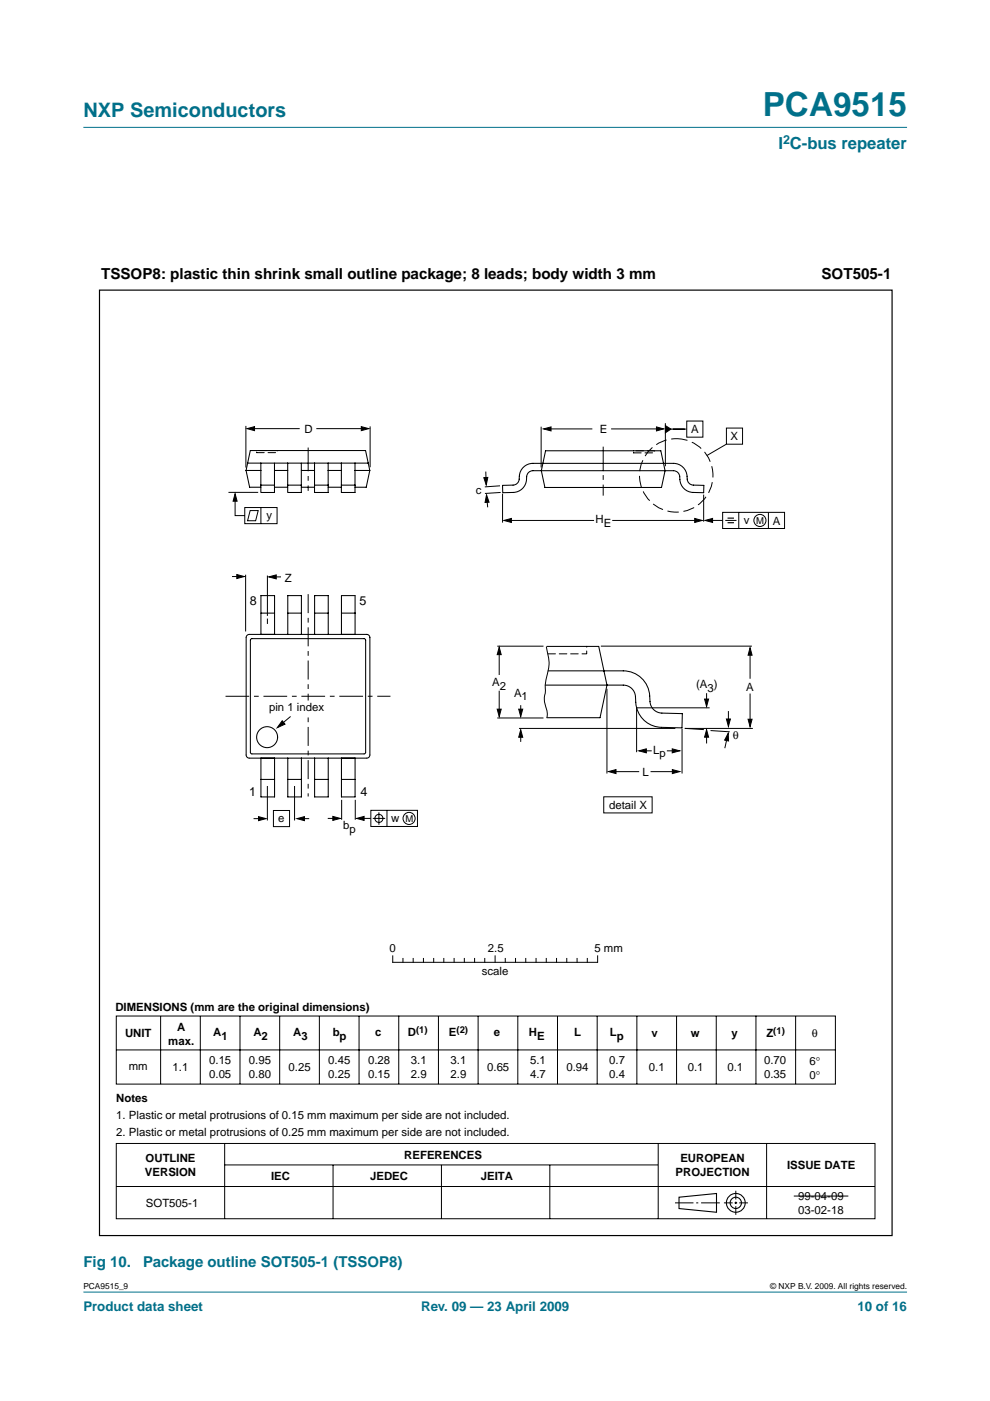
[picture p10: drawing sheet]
<svg xmlns="http://www.w3.org/2000/svg" width="210mm" height="297mm" viewBox="0 0 210 297" stroke-linecap="round" stroke-linejoin="round" font-family="sans-serif">
<g fill="#00708a" stroke="#00708a" stroke-width=".21">
<path d="M17.7 273.9h174.6z"/>
<path d="M17.7 27h174.6z"/>
</g>
<g fill="none" stroke="#000" stroke-width=".21">
<path d="M52.1 90.3v8.8M53.3 90.9h10.2M67.1 90.9h10.2M78.5 90.4v8.7M103 100l.1 2.3M114.7 90.5v8.6M115.9 90.9h9.7M129.6 90.9h10.4M141.1 89.7v9.1M141.6 91h4M145.6 89.3h3.4v3.4h-3.4zM154 90.8h3.4v3.4h-3.4z"/>
<path d="M154 94.2l-4.1 2.4M48.4 104.4h6.3M49.8 105.3v4h2.1M51.9 107.6h6.8v3.4h-6.8zM53 108.3h1.7l-.5 2.1h-1.7zM55.3 107.6v3.4M103.2 105.5l.2 2.1M106 103l-3.2 .2M106.1 104.4l-3.3 .2M106.6 104.7v6.1M107.6 110.3h18.4M129.8 110.3h18.1"/>
<path d="M149.2 104.9v5.7M150.4 110.3h2.8M153.2 108.6h13.1v3.5h-13.1zM153.8 110.3h2.4M156.6 108.6v3.5M162.9 108.6v3.5M49.2 122.2h2M52.1 121.9v12M56.7 122v8.6M56.7 131.1v1.2M57.6 122.3h2M105.4 137h9.8"/>
<path d="M105.8 137.8v5.3M115.8 137.1a10 10 0 0 1 0 6.7l-.2 1.4v1.3a5.8 5.8 0 0 0 .3 4l.1 1.1-.1 .6M127.4 137h32M159 138.4v5.5M61.6 151.9l-2.4 2.1M105.4 152.2h9.8M105.8 146.4v4.8M110 154.4h33.2M110.4 149.5v2M110.4 155.7v1.6M128.7 146v18M135 149.9v9.6"/>
<path d="M135 150.1h15.5M136.4 159.2h1.8M141.4 159.2h1.6M144.6 154.5v9.5M145.2 154.4l4 .3M145.2 154.4h14.4M149.8 147v1.9M149.8 155.7v1.9M150.6 154.9l4.1 .3M154.2 156.1l-.5 2.5M154.4 150.8v2.5M159 147v6.1"/>
<path d="M53.8 173.6h1.8M56.7 166.6v7.4M58 171.8h3.4v3.5h-3.4zM62.5 166.6v7.4M63.8 173.6h1.8M69.5 173.5h1.8M72.4 169.6v4.2M75.3 169.6v4.2M76.5 173.5h2.1M78.6 171.8h9.9v3.4h-9.9zM79 173.5h2.7M80.3 172.2v2.7"/>
<path d="M82 171.8v3.4M128 168.9h10.3v3.5h-10.3zM129.7 163.6h5.8M137.9 163.6h5.4M24.7 215.4h152.4v14.5h-152.4zM34.1 215.4v14.4M42.5 215.4v14.4M50.9 215.4v14.4M59.3 215.4v14.4M67.7 215.4v14.4M76.1 215.4v14.4M83.3 202.7v1.3h43.4"/>
<path d="M84.5 215.4v14.4M85.4 203.2v.8M87.6 203.2v.8M89.8 203.2v.8M92 203.2v.8M93 215.4v14.4M94.1 203.2v.8M96.3 203.2v.8M98.4 203.2v.8M100.6 203.2v.8M101.4 215.4v14.4M102.8 203.2v.8"/>
<path d="M105 202.7v1.3M107.1 203.2v.8M109.3 203.2v.8M109.8 215.4v14.4M111.5 203.2v.8M113.7 203.2v.8M115.8 203.2v.8M118 203.2v.8M118.2 215.4v14.4M120.2 203.2v.8M122.4 203.2v.8M124.5 203.2v.8"/>
<path d="M126.6 215.4v14.4M126.7 202.7v1.3M135 215.4v14.4M143.4 215.4v14.4M151.9 215.4v14.4M160.3 215.4v14.4M168.7 215.4v14.4M24.7 222.6h152.4M24.7 242.4h160.8v16h-160.8zM24.7 251.6h160.8M47.6 242.5v15.9M47.7 247h91.8"/>
<path d="M70.6 247v11.4M93.6 247v11.4M116.6 247v11.4M139.6 242.5v15.9M143.1 255h3.9M147.6 255h.4M148.6 255h4M153.5 255h1.8M155.7 255h.6M156 252.5v1.8M156 254.8v.5M156 255.7v1.9"/>
<path d="M156.7 255h1.9M162.5 242.5v15.9M168.3 253.6h11.6"/>
<circle cx="161.1" cy="110.3" r="1.28"/>
<circle cx="80.3" cy="173.5" r=".86"/>
<circle cx="86.7" cy="173.5" r="1.28"/>
</g>
<g fill="none" stroke="#000" stroke-width=".23">
<path d="M144 253.8l7.9-.8v4l-7.9-.8z"/>
<circle cx="156" cy="255" r="1.99"/>
<circle cx="156" cy="255" r="1.2"/>
</g>
<g fill="#000" stroke="#000" stroke-width=".21">
<path d="M52.4 90.9l1.6-.4v.8zM76.6 90.5l1.6 .4-1.6 .4zM115.2 90.9l1.6-.4v.9zM139.2 90.5l1.5 .4-1.5 .5zM141.1 90.2l1.2 .8-1.2 .8zM49.8 104.7l.5 1.6h-.9zM102.6 101.3l.8-.1-.3 1.6zM103.2 104.9l.5 1.6h-.9zM106.8 110.3l1.6-.4v.9zM147.3 109.9l1.6 .4-1.6 .5zM149.5 110.3l1.6-.4v.9zM50.2 121.8l1.6 .4-1.6 .5z"/>
<path d="M57 122.3l1.6-.4v.8zM105.8 137.2l.5 1.6h-.9zM159 137.3l.5 1.6h-.9zM59.8 152.8l.6 .7-1.6 .8zM105.4 150.4h.9l-.5 1.5zM110.4 154.7l.4 1.6h-.8zM110 150.4h.8l-.4 1.5zM135.4 159.2l1.6-.4v.8zM142.5 158.8l1.6 .4-1.6 .4zM149.8 154.7l.4 1.6h-.8zM149.4 148.2h.8l-.4 1.6zM154.4 155.5l.1 1.6-.9-.2z"/>
<path d="M154 152.4h.9l-.5 1.6zM158.6 152.5h.9l-.5 1.6zM54.8 173.1l1.6 .5-1.6 .4zM63 173.6l1.5-.5v.9zM70.6 173.1l1.6 .4-1.6 .4zM75.6 173.5l1.6-.4v.8zM129 163.6l1.6-.4v.8zM142.6 163.2l1.5 .4-1.5 .4z"/>
</g>
<path d="M65.3 94.9v9.2M127.9 94.7v10.4M47.8 147.6h35" fill="none" stroke="#000" stroke-width=".21" stroke-dasharray="5 1 1 1" stroke-linecap="butt"/>
<path d="M65.3 126v42.9" fill="none" stroke="#000" stroke-width=".21" stroke-dasharray="4 1 1 1" stroke-linecap="butt"/>
<path d="M154.3 109.9h1.3M154.3 110.8h1.3" fill="none" stroke="#000" stroke-width=".24"/>
<circle cx="143.4" cy="100.8" r="7.8" fill="none" stroke="#000" stroke-width=".21" stroke-dasharray="2.4 1" stroke-linecap="butt"/>
<path d="M21.1 61.5h168v200.5h-168z" fill="none" stroke="#000" stroke-width=".25"/>
<path d="M64.9 148.6h.9v2.6h-.9z" fill="#fff" stroke="#fff" stroke-width=".21"/>
<path d="M54.4 95.5h4.5v.5h-4.5zM134.3 95.6h4.5v.4h-4.5zM116.2 138.6h8.2v-1.5" fill="none" stroke="#000" stroke-width=".21" stroke-dasharray="1.6 .8"/>
<g fill="none" stroke="#000" stroke-width=".22">
<path d="M52.2 99.7h3.1M52.2 99.7l.7 3.6h2.4M52.5 98.2l-.3 1.5M55.3 98.2h-2.8l.6-2.7h24.4l.9 4.2M55.3 98.2h2.9v1.5M55.3 98.2v4.7M58.2 99.7v4.7h-2.9v-1.5M58.2 99.7h2.8M58.2 98.2h2.8M61 98.2h2.9v1.5M61 98.2v4.7M63.9 98.2h14.2"/>
<path d="M66.7 99.7h-2.8v3.2M66.7 98.2v6.2h2.9v-6.2M69.6 99.7h2.8M72.4 98.2v6.2h2.9v-6.2M75.3 99.7h3.1M78.4 99.7l-.8 3.6h-2.3M115.7 95.6h24.4l.9 4.2-.7 3.6h-24.8l-.7-3.6zM55.3 102.9h2.9M58.2 103.3h2.8M61 102.9v1.5h2.9v-1.5M61 102.9h2.9M63.9 103.3h2.8"/>
<path d="M66.7 102.9h2.9M69.6 103.3h2.8M72.4 102.9h2.9M106.5 102.9h2.3a1.49 1.49 0 0 0 1.3-1.9 2.88 2.88 0 0 1 2.9-2.8h29.8a2.98 2.98 0 0 1 2.9 3.4 1.33 1.33 0 0 0 1.3 1.3h2.2v1.6a4.6 4.6 0 0 1-4.4-1.1 4.1 4.1 0 0 1-.8-2.7 1.33 1.33 0 0 0-1.2-.9h-29.8a1.49 1.49 0 0 0-1.4 1.9 2.88 2.88 0 0 1-2.8 2.7l-2.2 .1zM52.4 134.7l.5-.2h24.9a.67 .67 0 0 1 .6 .7v24.9a.67 .67 0 0 1-.6 .6h-24.9a.67 .67 0 0 1-.7-.6v-24.9zM53.3 135.4h23.9l.3 .2v23.9l-.1 .3h-24l-.3-.1v-24zM55.3 130v-3.7h2.9v3.7h-2.9v4.5M58.2 130v4.5M61 130v-3.7h2.9v8.2M63.9 130h-2.9v4.5M66.7 134.5v-8.2h2.9v8.2M66.7 130h2.9"/>
<path d="M72.4 134.5v-8.2h2.9v8.2M72.4 130h2.9M115.9 137.1h11l1.8 8.2-1.5 6.9h-11.3M116.2 142.2h15.9a5.8 5.8 0 0 1 5.7 6.5 2.58 2.58 0 0 0 2.5 2.5l4.4 .1-.1 3-4.3-.1a5.8 5.8 0 0 1-5.6-6.5 2.58 2.58 0 0 0-2.6-2.4h-16.5M55.3 160.7v8.3h2.9v-8.3M55.3 165.3h2.9M61 160.7v8.3h2.9v-8.3M61 165.3h2.9M66.7 160.7v8.3h2.9v-3.7M69.6 160.7v4.6h-2.9M72.4 160.7v4.6M75.3 160.7v4.6h-2.9v3.7h2.9v-3.7"/>
<circle cx="56.6" cy="156.3" r="2.22"/>
</g>
<text font-size="7.1" fill="#00708a" x="161.7" y="24.7">PCA9515</text>
<text font-size="4.2" fill="#00708a" x="17.7" y="24.9">NXP Semiconductors</text>
<text font-size="3.5" fill="#00708a" x="165" y="31.6">I C-bus repeater</text>
<g font-size="3.2">
<text x="21.4" y="59.1">TSSOP8: plastic thin shrink small outline package; 8 leads; body width 3 mm</text>
<text x="174.2" y="59.2">SOT505-1</text>
</g>
<g font-size="3.2" fill="#00708a">
<text x="17.7" y="268.7">Fig 10.</text>
<text x="30.4" y="268.7">Package outline SOT505-1 (TSSOP8)</text>
</g>
<g font-size="2.8" fill="#00708a">
<text x="17.7" y="278">Product data sheet</text>
<text x="89.3" y="278">Rev. 09 — 23 April 2009</text>
<text x="181.8" y="278">10 of 16</text>
</g>
<g font-size="2.7">
<text x="52.9" y="128.3">8</text>
<text x="76.3" y="128.3">5</text>
<text x="52.9" y="168.8">1</text>
<text x="76.5" y="168.8">4</text>
</g>
<text font-size="2.6" fill="#00708a" x="166" y="30.5">2</text>
<g font-size="2.4">
<text x="64.6" y="91.7">D</text>
<text x="127.2" y="91.9">E</text>
<text x="146.5" y="91.9">A</text>
<text x="154.9" y="93.4">X</text>
<text x="100.9" y="104.8">c</text>
<text x="56.5" y="110">y</text>
<text x="126.3" y="110.9">H</text>
<text x="128" y="111.7">E</text>
<text x="157.7" y="111.1">v</text>
<text x="163.8" y="111.2">A</text>
<text x="60.4" y="123.4">Z</text>
<text x="104.4" y="145.5">A</text>
<text x="106" y="146.3">2</text>
<text x="109" y="147.7">A</text>
<text x="110.6" y="148.5">1</text>
<text x="147.6" y="146">(A )</text>
<text x="150" y="146.8">3</text>
<text x="158.2" y="146.4">A</text>
<text x="57" y="150.7">pin 1 index</text>
<text x="138.5" y="159.8">L</text>
<text x="139.8" y="160.6">p</text>
<text x="155.4" y="156.6">θ</text>
<text x="136.2" y="164.5">L</text>
<text x="129.1" y="171.5">detail X</text>
<text x="59" y="174.3">e</text>
<text x="72.8" y="175.7">b</text>
<text x="74.1" y="176.5">p</text>
<text x="82.9" y="174.2">w</text>
<text x="82.6" y="201.9">0</text>
<text x="103.4" y="201.9">2.5</text>
<text x="126" y="201.9">5 mm</text>
<text x="102.2" y="206.7">scale</text>
<text x="24.5" y="214.3">DIMENSIONS (mm are the original dimensions)</text>
<text x="26.5" y="219.9">UNIT</text>
<text x="35.7" y="221.5">max.</text>
<text x="37.6" y="218.5">A</text>
<text x="45.2" y="219.7">A</text>
<text x="46.9" y="220.6">1</text>
<text x="53.7" y="219.7">A</text>
<text x="55.5" y="220.6">2</text>
<text x="62.2" y="219.7">A</text>
<text x="63.9" y="220.6">3</text>
<text x="70.5" y="219.7">b</text>
<text x="72" y="220.6">p</text>
<text x="79.6" y="219.7">c</text>
<text x="86.5" y="219.7">D</text>
<text x="95.2" y="219.7">E</text>
<text x="104.7" y="219.7">e</text>
<text x="112.1" y="219.7">H</text>
<text x="113.9" y="220.6">E</text>
<text x="121.7" y="219.7">L</text>
<text x="129.3" y="219.7">L</text>
<text x="130.8" y="220.6">p</text>
<text x="138.1" y="219.9">v</text>
<text x="146.5" y="219.9">w</text>
<text x="155.1" y="219.9">y</text>
<text x="162.5" y="219.9">Z</text>
<text x="172.1" y="219.9">θ</text>
<text x="27.3" y="226.9">mm</text>
<text x="36.6" y="227">1.1</text>
<text x="44.4" y="225.6">0.15</text>
<text x="52.8" y="225.6">0.95</text>
<text x="61.2" y="227.1">0.25</text>
<text x="69.6" y="225.6">0.45</text>
<text x="78" y="225.6">0.28</text>
<text x="87.1" y="225.6">3.1</text>
<text x="95.5" y="225.6">3.1</text>
<text x="103.3" y="227.1">0.65</text>
<text x="112.4" y="225.6">5.1</text>
<text x="120.1" y="227.1">0.94</text>
<text x="129.2" y="225.6">0.7</text>
<text x="137.6" y="227.1">0.1</text>
<text x="145.8" y="227.1">0.1</text>
<text x="154.2" y="227.1">0.1</text>
<text x="162" y="225.6">0.70</text>
<text x="171.7" y="225.8">6°</text>
<text x="24.7" y="233.7">Notes</text>
<text x="44.4" y="228.6">0.05</text>
<text x="52.8" y="228.6">0.80</text>
<text x="69.6" y="228.6">0.25</text>
<text x="78" y="228.6">0.15</text>
<text x="87.1" y="228.6">2.9</text>
<text x="95.5" y="228.6">2.9</text>
<text x="112.4" y="228.6">4.7</text>
<text x="129.2" y="228.6">0.4</text>
<text x="162" y="228.6">0.35</text>
<text x="171.7" y="228.8">0°</text>
<text x="24.7" y="237.3">1. Plastic or metal protrusions of 0.15 mm maximum per side are not included.</text>
<text x="24.7" y="240.9">2. Plastic or metal protrusions of 0.25 mm maximum per side are not included.</text>
<text x="85.7" y="245.7">REFERENCES</text>
<text x="30.7" y="249.3">VERSION</text>
<text x="30.9" y="246.4">OUTLINE</text>
<text x="57.5" y="250.3">IEC</text>
<text x="78.5" y="250.3">JEDEC</text>
<text x="102" y="250.3">JEITA</text>
<text x="143.2" y="249.3">PROJECTION</text>
<text x="144.2" y="246.4">EUROPEAN</text>
<text x="166.9" y="247.9">ISSUE DATE</text>
<text x="30.9" y="255.9">SOT505-1</text>
<text x="169.2" y="254.5">99-04-09</text>
<text x="169.2" y="257.4">03-02-18</text>
</g>
<g font-size="2">
<text x="160.3" y="111.1">M</text>
<text x="85.9" y="174.2">M</text>
<text x="88.2" y="218.9">(1)</text>
<text x="96.8" y="218.9">(2)</text>
<text x="164" y="219.1">(1)</text>
</g>
<g font-size="1.8">
<text x="17.7" y="273.4">PCA9515_9</text>
<text x="163.3" y="273.4">© NXP B.V. 2009. All rights reserved.</text>
</g>
</svg>
